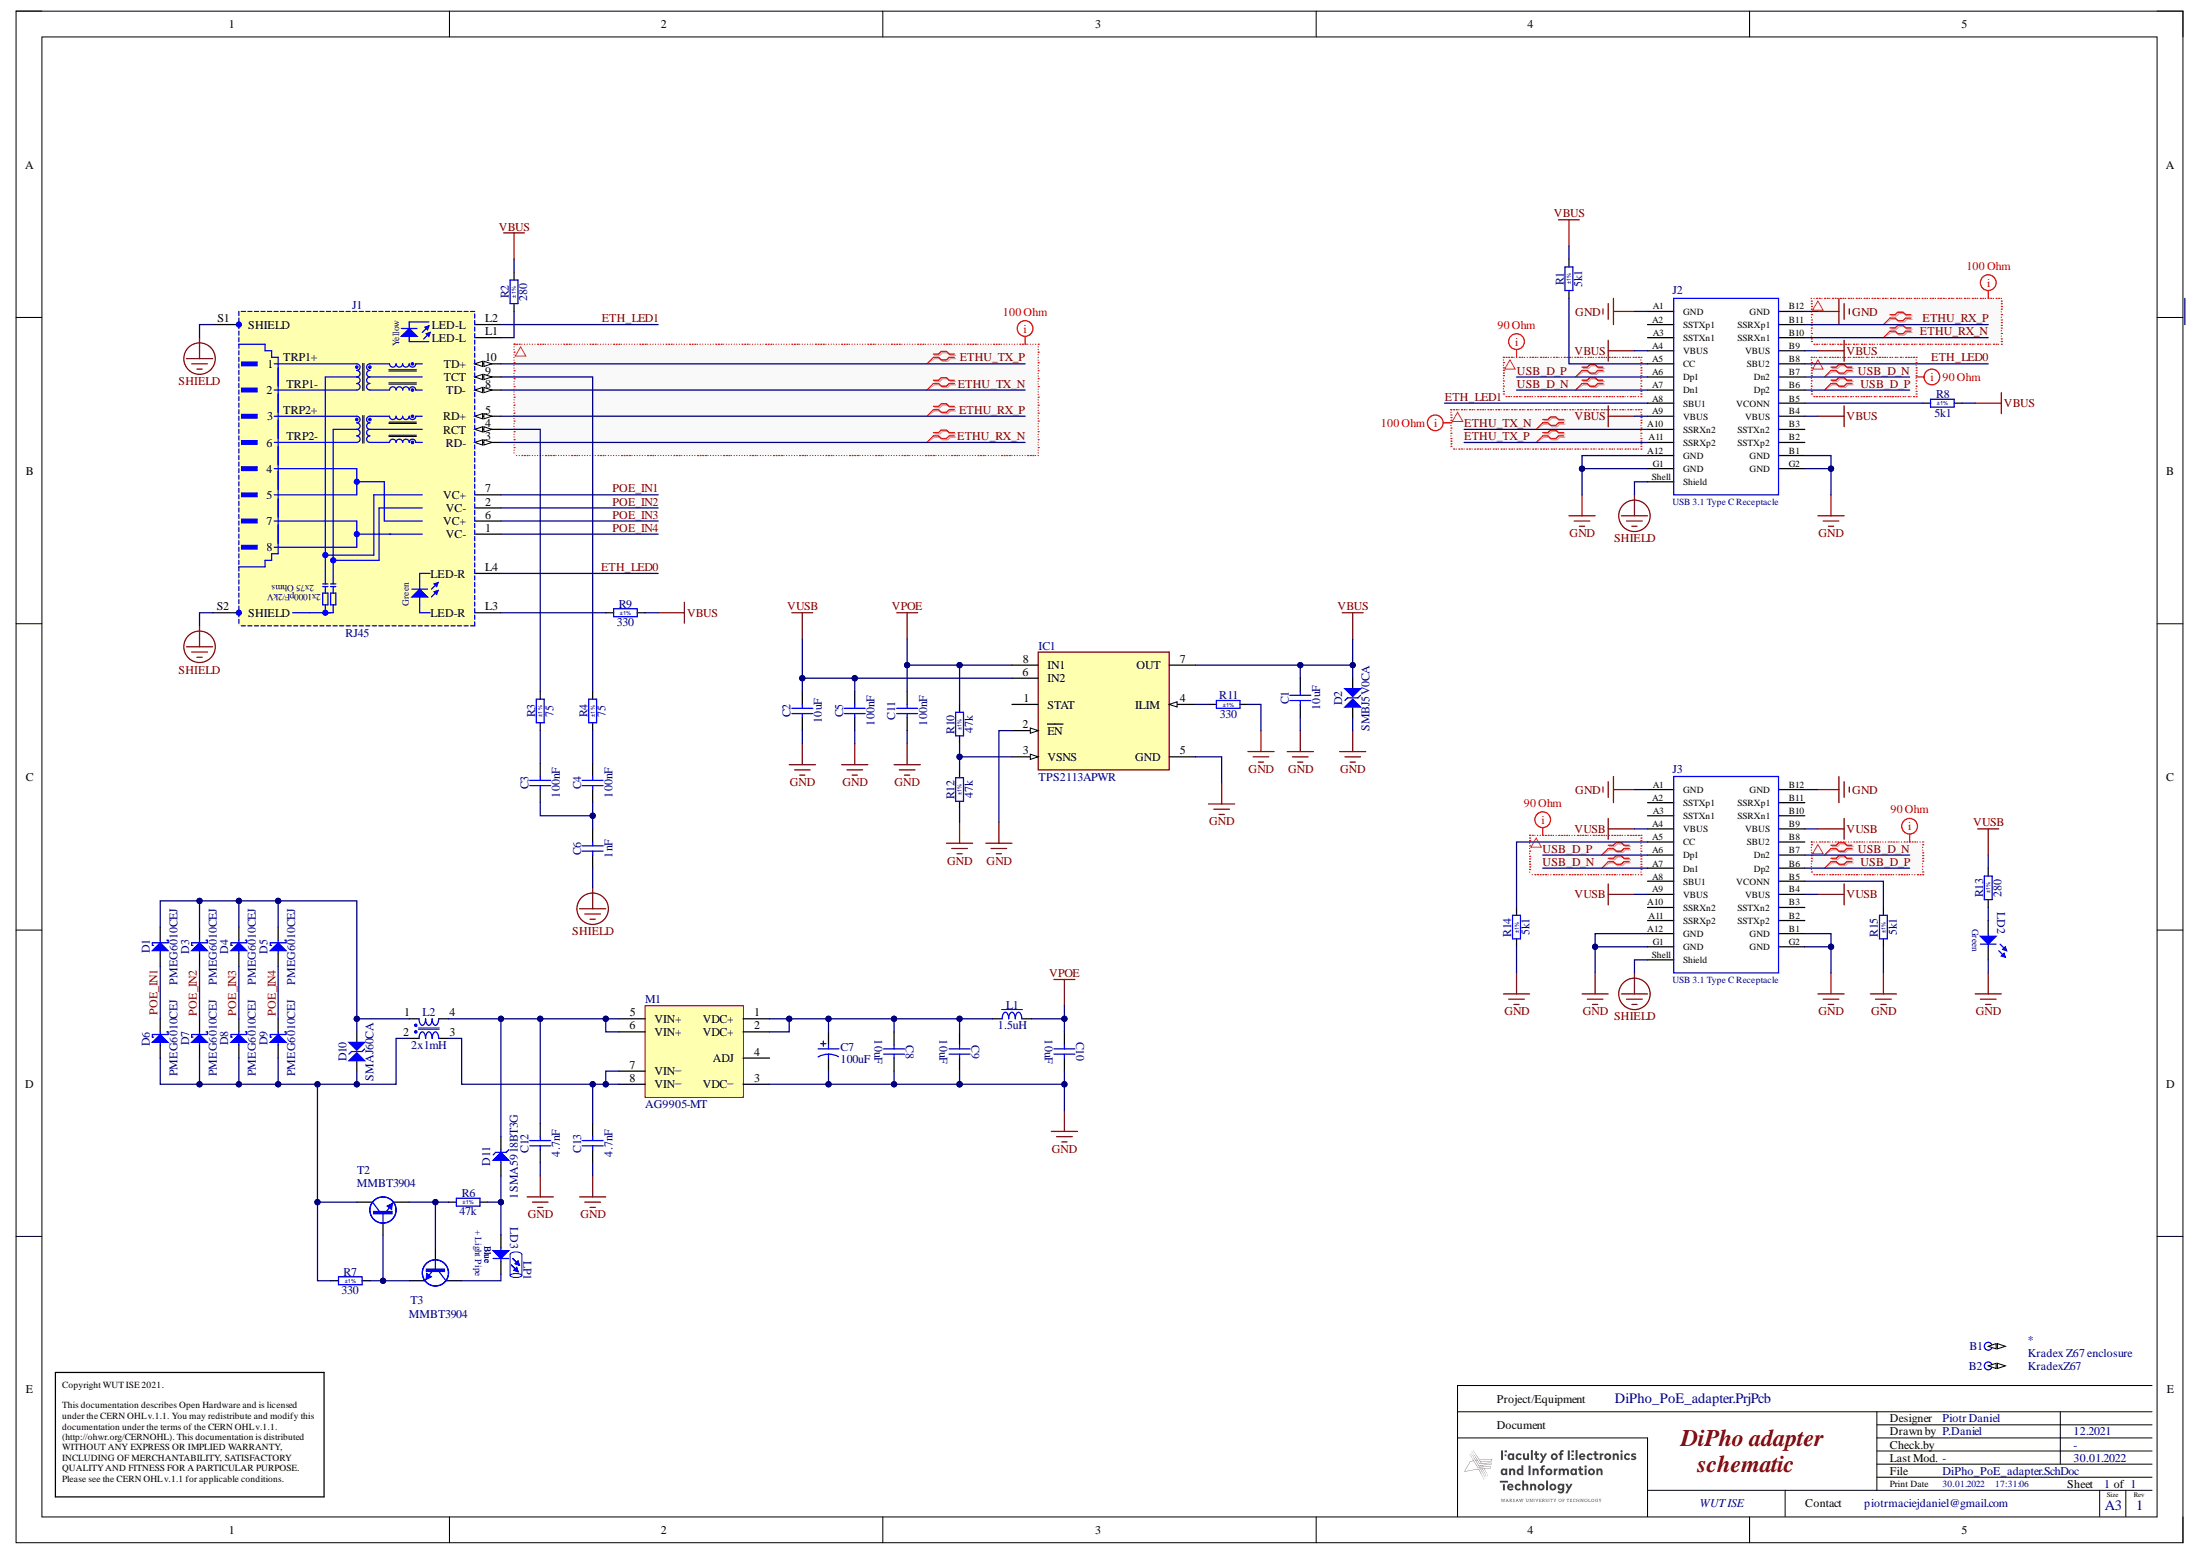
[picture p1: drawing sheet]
# Altium project DiPho_PoE_adapter.PrjPcb
1 sheet, 53 parts. Net scope: global (net labels, ports and power ports of the same name join across sheets).
Board file: DiPho_PoE_adapter.PcbDoc

## Sheet DiPho_PoE_adapter.SchDoc: DiPho adapter
size 420 x 297 mm; Author: P.Daniel; CompanyName: WUT ISE; DrawnBy: P.Daniel; Organization: WUT ISE; Address1: WUT ISE; Address2: Nowowiejska 15/19 00-665 Warsaw; Address3: piotrmaciejdaniel@gmail.com; Revision: 1; SheetNumber: 1; SheetTotal: 1; ModifiedBy: -; CreateDate: 12.2021; CheckedDate: -; Title2: schematic; DivGrp: WUT ISE; Designer: Piotr Daniel

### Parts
*  KradexZ67  [KradexZ67]
B1  Plated Hole  [MTG300_600]  (value not drawn)  (no BOM)
B2  Plated Hole  [MTG300_600]  (value not drawn)  (no BOM)
C1  10uF  [CAPC3225X270N]
C2  10uF  [CAPC3225X270N]
C3  100nF  [CAPC1608X90N]
C4  100nF  [CAPC1608X90N]
C5  100nF  [CAPC1608X90N]
C6  1nF  [CAPC3216X180N]
C7  100uF  [PNSC-EEEFK1C101P_L]
C8  10uF  [CAPC3225X270N]
C9  10uF  [CAPC3225X270N]
C10  10uF  [CAPC3225X270N]
C11  100nF  [CAPC1608X90N]
C12  4.7nF  [CAPC3216X180N]
C13  4.7nF  [CAPC3216X180N]
D1  PMEG6010CEJ  [SODFL2513X80N]
D2  SMBJ5V0CA  [DIOM5336X265N]
D3  PMEG6010CEJ  [SODFL2513X80N]
D4  PMEG6010CEJ  [SODFL2513X80N]
D5  PMEG6010CEJ  [SODFL2513X80N]
D6  PMEG6010CEJ  [SODFL2513X80N]
D7  PMEG6010CEJ  [SODFL2513X80N]
D8  PMEG6010CEJ  [SODFL2513X80N]
D9  PMEG6010CEJ  [SODFL2513X80N]
D10  SMAJ60CA  [DIOM5226X262N]
D11  1SMA5918BT3G  [DIOM5226X220N]
IC1  TPS2113APWR  [FP-PW0008A-MFG]
J1  RJ45  [ABRACON_ARJM11C7-114-BA-EW2]
J2  USB 3.1 Type C Receptacle  [632723300011]
J3  USB 3.1 Type C Receptacle  [632723300011]
L1  1.5uH  [IND_COILCRAFT_1812CS]
L2  2x1mH  [IND_WURTH_WE-SL2]
LD2  Green  [LED_KINGBRIGHT_KPT-2012ZGC]
LD3  Blue  [LED_KINGBRIGHT_KPT-2012VBC-D]
LP1  (no value)  [LEDLP_DIALIGHT_515-1049F]
M1  AG9905-MT  [SILVERTEL_AG9900]
R1  5k1  Tolerance: ±1%  [RESC1608X55N]
R2  280  Tolerance: ±1%  [RESC1608X55N]
R3  75  Tolerance: ±1%  [RESC1608X55N]
R4  75  Tolerance: ±1%  [RESC1608X55N]
R6  47k  Tolerance: ±1%  [RESC1608X55N]
R7  330  Tolerance: ±1%  [RESC1608X55N]
R8  5k1  Tolerance: ±1%  [RESC1608X55N]
R9  330  Tolerance: ±1%  [RESC1608X55N]
R10  47k  Tolerance: ±1%  [RESC1608X55N]
R11  330  Tolerance: ±1%  [RESC1608X55N]
R12  47k  Tolerance: ±1%  [RESC1608X55N]
R13  280  Tolerance: ±1%  [RESC1608X55N]
R14  5k1  Tolerance: ±1%  [RESC1608X55N]
R15  5k1  Tolerance: ±1%  [RESC1608X55N]
T2  MMBT3904  [SOT95P230X110-3N]
T3  MMBT3904  [SOT95P230X110-3N]

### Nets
GND: C1.1 C2.1 C5.1 C7.2 C8.2 C9.2 C10.2 C11.1 C12.1 C13.1 D2.1 IC1.2(~{EN}) IC1.5(GND) J2.A1(GND) J2.A12(GND) J2.B1(GND) J2.B12(GND) J2.G1(GND) J2.G2(GND) J3.A1(GND) J3.A12(GND) J3.B1(GND) J3.B12(GND) J3.G1(GND) J3.G2(GND) LD2.1(C) M1.3(VDC−) R11.2 R12.1 R14.1 R15.1
SHIELD: C6.1 J1.S1(SHIELD) J1.S2(SHIELD) J2.Shell(Shield) J3.Shell(Shield)
VBUS: C1.2 D2.2 IC1.7(OUT) J2.A4(VBUS) J2.A9(VBUS) J2.B4(VBUS) J2.B9(VBUS) R1.2 R2.2 R8.2 R9.2
VPOE: C10.1 C11.2 IC1.8(IN1) L1.2 R10.2
VUSB: C2.2 C5.2 IC1.6(IN2) J3.A4(VBUS) J3.A9(VBUS) J3.B4(VBUS) J3.B9(VBUS) R13.2
ETH_LED0: J1.L4(LED-R) J2.B8(SBU2)
ETH_LED1: J1.L2(LED-L) J2.A8(SBU1)
ETHU_RX_N: J1.3(RD-) J2.B10(SSRXn1)
ETHU_RX_P: J1.5(RD+) J2.B11(SSRXp1)
ETHU_TX_N: J1.8(TD-) J2.A10(SSRXn2)
ETHU_TX_P: J1.10(TD+) J2.A11(SSRXp2)
POE_IN1: D1.2(A) D6.1(C) J1.7(VC+)
POE_IN2: D3.2(A) D7.1(C) J1.2(VC-)
POE_IN3: D4.2(A) D8.1(C) J1.6(VC+)
POE_IN4: D5.2(A) D9.1(C) J1.1(VC-)
USB_D_N: J2.A7(Dn1) J2.B7(Dn2) J3.A7(Dn1) J3.B7(Dn2)
USB_D_P: J2.A6(Dp1) J2.B6(Dp2) J3.A6(Dp1) J3.B6(Dp2)
NetC3_1: C3.1 C4.1 C6.2
NetC3_2: C3.2 R3.1
NetC4_2: C4.2 R4.1
NetC7_1: C7.1 C8.1 C9.1 L1.1 M1.1(VDC+) M1.2(VDC+)
NetC12_2: C12.2 D11.1(C) L2.4 M1.5(VIN+) M1.6(VIN+)
NetC13_2: C13.2 L2.3 M1.7(VIN−) M1.8(VIN−)
NetD1_1: D1.1(C) D3.1(C) D4.1(C) D5.1(C) D10.2 L2.1
NetD6_2: D6.2(A) D7.2(A) D8.2(A) D9.2(A) D10.1 L2.2 R7.1 T2.3(C)
NetD11_2: D11.2(A) LD3.2(A) R6.2
NetIC1_3: IC1.3(VSNS) R10.1 R12.2
NetIC1_4: IC1.4(ILIM) R11.1
NetJ1_4: J1.4(RCT) R3.2
NetJ1_9: J1.9(TCT) R4.2
NetJ1_L1: J1.L1(LED-L) R2.1
NetJ1_L3: J1.L3(LED-R) R9.1
NetJ2_A5: J2.A5(CC) R1.1
NetJ2_B5: J2.B5(VCONN) R8.1
NetJ3_A5: J3.A5(CC) R14.2
NetJ3_B5: J3.B5(VCONN) R15.2
NetLD2_2: LD2.2(A) R13.1
NetLD3_1: LD3.1(C) T3.3(C)
NetR6_1: R6.1 T2.2(E) T3.1(B)
NetR7_2: R7.2 T2.1(B) T3.2(E)

Not connected (* = marked no-connect by the designer): B1 1; B2 1; IC1 1(STAT); J2 A2(SSTXp1) A3(SSTXn1) B2(SSTXp2) B3(SSTXn2); J3 A2(SSTXp1) A3(SSTXn1) A8(SBU1) A10(SSRXn2) A11(SSRXp2) B2(SSTXp2) B3(SSTXn2) B8(SBU2) B10(SSRXn1) B11(SSRXp1); M1 4(ADJ)

### Layout directives
differential pair: ETHU_RX_N, ETHU_RX_P, ETHU_TX_N, ETHU_TX_P, USB_D_N, USB_D_P
rule Differential Pairs Routing [Pref Gap = 5mil    Min Gap  = 5mil    Max Gap  = 5milPref Width = 6.5mil    Min Width  = 6.5mil    Max Width  = 6.5mil]: ETHU_RX_N, ETHU_RX_P, ETHU_TX_N, ETHU_TX_P, GND, VBUS
rule Differential Pairs Routing [Pref Gap = 6mil    Min Gap  = 6mil    Max Gap  = 6milPref Width = 9.25mil    Min Width  = 8mil    Max Width  = 9.25mil]: USB_D_N, USB_D_P
